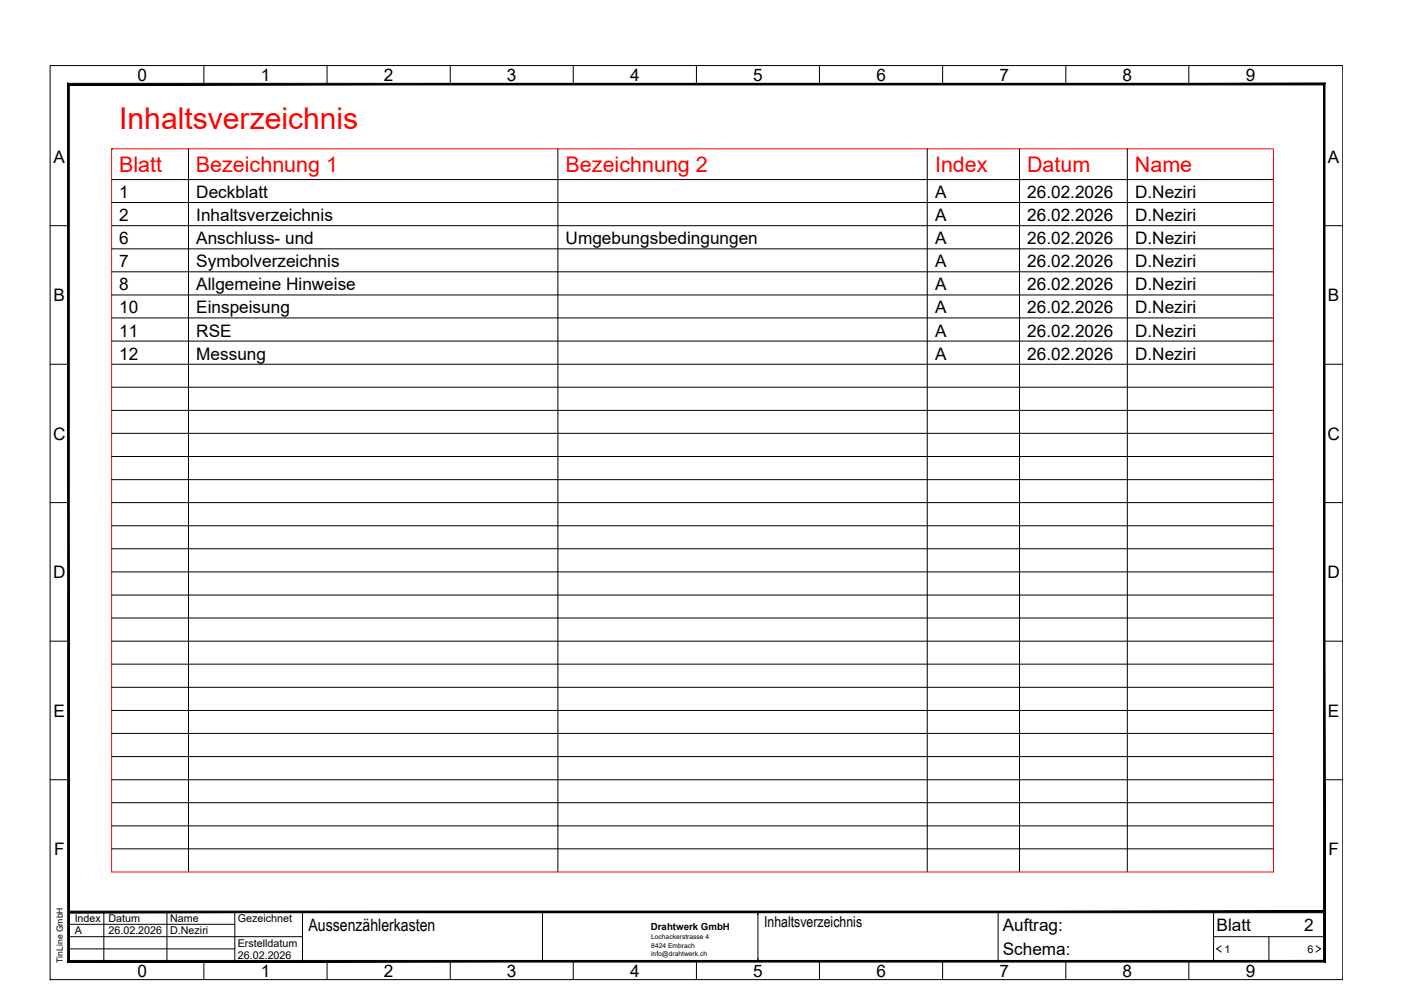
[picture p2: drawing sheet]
<svg xmlns="http://www.w3.org/2000/svg" width="297mm" height="210mm" viewBox="0 0 297 210" stroke-linecap="round" stroke-linejoin="round" font-family="sans-serif">
<g fill="none" stroke="#000" stroke-width=".21">
<path d="M10.6 13.9h274.1v193.8h-274.1zM43.2 13.9v3.9M69.3 13.9v3.9M95.5 13.9v3.9M121.5 13.9v3.9M147.7 13.9v3.9M173.7 13.9v3.9M199.9 13.9v3.9M226 13.9v3.9M252.1 13.9v3.9M23.7 31.6h.1M23.7 38.1h246.3"/>
<path d="M40 31.6v153.3M118.3 31.6v153.3M196.6 31.6v153.3M216.2 31.6v153.3M239 31.6v153.3M10.6 47.9h3.9M23.7 47.9h246.3M23.7 42.9h246.3M23.7 52.8h246.3M23.7 57.6h246.3M280.8 47.9h3.9M10.6 77.2h3.9"/>
<path d="M23.7 77.2h246.3M23.7 62.5h246.3M23.7 67.4h246.3M23.7 72.3h246.3M280.8 77.2h3.9M23.7 82.1h246.3M23.7 87h246.3M23.7 91.9h246.3M23.7 96.8h246.3M10.6 106.6h3.9M23.7 106.6h246.3M23.7 101.7h246.3"/>
<path d="M23.7 111.5h246.3M23.7 116.3h246.3M280.8 106.6h3.9M10.6 135.9h3.9M23.7 135.9h246.3M23.7 121.3h246.3M23.7 126.2h246.3M23.7 131h246.3M280.8 135.9h3.9M23.7 140.8h246.3M23.7 145.7h246.3M23.7 150.6h246.3"/>
<path d="M23.7 155.5h246.3M10.6 165.3h3.9M23.7 165.3h246.3M23.7 160.4h246.3M23.7 170.2h246.3M23.7 175.1h246.3M23.7 180h246.3M280.8 165.3h3.9M14.5 198.6h49.6M14.5 196h35.3M22 193.4v10.4M35.4 193.4v10.4"/>
<path d="M49.8 193.4v10.4M64.1 193.4v10.4M115 193.4v10.4M115.7 193.4h-.7v.6M160.1 193.4h.6v10.4M211.6 193.4v10.4M257.3 198.6h23.5M257.3 193.4v10.4M269 198.6v5.2M10.6 207.7h.1M14.5 201.2h35.3M43.2 203.8v3.9"/>
<path d="M69.3 203.8v3.9M95.5 203.8v3.9M115 203.2v.6h.7M121.5 203.8v3.9M147.7 203.8v3.9M160.7 203.2v.6h-.6M173.7 203.8v3.9M199.9 203.8v3.9M226 203.8v3.9M252.1 203.8v3.9M258.9 200.5l-1 .7 1 .7M279 200.5l1 .7-1 .7"/>
</g>
<g fill="#000" stroke="#000" stroke-width=".21">
<path d="M14.7 18h265.9l.3-.3zM14.4 17.7h266.5l-266.2 .3zM14.4 17.7l.3 185.9v-185.6zM14.4 17.7l.3 185.9-.3 .4zM14.7 203.6l-.3 .4 266.2-.4zM14.4 204l266.2-.4 .3 .4zM280.6 18v185.6l.3 .4zM280.9 17.7v186.3l-.3-186z"/>
<path d="M14.5 193.2v.3l266.3-.3zM14.5 193.5l266.3-.3v.3z"/>
</g>
<path d="M23.7 31.6h246.3v153.3h-246.3z" fill="none" stroke="#f00" stroke-width=".21"/>
<text font-size="6.4" fill="#f00" x="25.3" y="27.3">Inhaltsverzeichnis</text>
<g font-size="4.6" fill="#f00">
<text x="25.2" y="36.4">Blatt</text>
<text x="41.5" y="36.5">Bezeichnung 1</text>
<text x="119.9" y="36.4">Bezeichnung 2</text>
<text x="198.2" y="36.4">Index</text>
<text x="217.8" y="36.4">Datum</text>
<text x="240.6" y="36.5">Name</text>
</g>
<g font-size="3.6">
<text x="29.2" y="17.2">0</text>
<text x="55.3" y="17.2">1</text>
<text x="81.4" y="17.2">2</text>
<text x="107.5" y="17.2">3</text>
<text x="133.6" y="17.2">4</text>
<text x="159.7" y="17.2">5</text>
<text x="185.8" y="17.2">6</text>
<text x="211.9" y="17.2">7</text>
<text x="238" y="17.2">8</text>
<text x="264.1" y="17.2">9</text>
<text x="11.3" y="34.5">A</text>
<text x="281.5" y="34.5">A</text>
<text x="25.3" y="42">1</text>
<text x="41.6" y="42">Deckblatt</text>
<text x="198.2" y="42">A</text>
<text x="217.8" y="42">26.02.2026</text>
<text x="240.7" y="42">D.Neziri</text>
<text x="25.3" y="46.9">2</text>
<text x="41.6" y="46.9">Inhaltsverzeichnis</text>
<text x="198.2" y="46.9">A</text>
<text x="217.8" y="46.9">26.02.2026</text>
<text x="240.7" y="46.9">D.Neziri</text>
<text x="25.3" y="51.7">6</text>
<text x="41.6" y="51.7">Anschluss- und</text>
<text x="119.9" y="51.7">Umgebungsbedingungen</text>
<text x="198.2" y="51.7">A</text>
<text x="217.8" y="51.7">26.02.2026</text>
<text x="240.7" y="51.7">D.Neziri</text>
<text x="25.3" y="56.7">7</text>
<text x="41.6" y="56.7">Symbolverzeichnis</text>
<text x="198.2" y="56.7">A</text>
<text x="217.8" y="56.7">26.02.2026</text>
<text x="240.7" y="56.7">D.Neziri</text>
<text x="11.3" y="63.9">B</text>
<text x="25.3" y="61.6">8</text>
<text x="41.6" y="61.6">Allgemeine Hinweise</text>
<text x="198.2" y="61.6">A</text>
<text x="217.8" y="61.6">26.02.2026</text>
<text x="240.7" y="61.6">D.Neziri</text>
<text x="281.5" y="63.9">B</text>
<text x="25.3" y="66.4">10</text>
<text x="25.3" y="71.3">11</text>
<text x="41.6" y="66.4">Einspeisung</text>
<text x="41.6" y="71.3">RSE</text>
<text x="198.2" y="66.4">A</text>
<text x="198.2" y="71.3">A</text>
<text x="217.8" y="66.4">26.02.2026</text>
<text x="217.8" y="71.3">26.02.2026</text>
<text x="240.7" y="66.4">D.Neziri</text>
<text x="240.7" y="71.3">D.Neziri</text>
<text x="25.3" y="76.3">12</text>
<text x="41.6" y="76.3">Messung</text>
<text x="198.2" y="76.3">A</text>
<text x="217.8" y="76.3">26.02.2026</text>
<text x="240.7" y="76.3">D.Neziri</text>
<text x="11.3" y="93.2">C</text>
<text x="281.4" y="93.2">C</text>
<text x="11.3" y="122.6">D</text>
<text x="281.4" y="122.6">D</text>
<text x="11.3" y="151.9">E</text>
<text x="281.5" y="151.9">E</text>
<text x="11.5" y="181.3">F</text>
<text x="281.6" y="181.3">F</text>
<text x="65.4" y="197.3">Aussenzählerkasten</text>
<text x="212.6" y="197.3">Auftrag:</text>
<text x="257.9" y="197.3">Blatt</text>
<text x="276.5" y="197.3">2</text>
<text x="212.6" y="202.5">Schema:</text>
<text x="29.2" y="207.1">0</text>
<text x="55.3" y="207.1">1</text>
<text x="81.4" y="207.1">2</text>
<text x="107.5" y="207.1">3</text>
<text x="133.6" y="207.1">4</text>
<text x="159.7" y="207.1">5</text>
<text x="185.8" y="207.1">6</text>
<text x="211.9" y="207.1">7</text>
<text x="238" y="207.1">8</text>
<text x="264.1" y="207.1">9</text>
</g>
<text font-size="3.2" x="162" y="196.4">Inhaltsverzeichnis</text>
<g font-size="2.3">
<text x="15.8" y="195.5">Index</text>
<text x="23" y="195.5">Datum</text>
<text x="36.1" y="195.5">Name</text>
<text x="50.4" y="195.5">Gezeichnet</text>
<text x="15.8" y="198.1">A</text>
<text x="23" y="198.1">26.02.2026</text>
<text x="36.1" y="198.1">D.Neziri</text>
<text x="50.4" y="203.3">26.02.2026</text>
<text x="50.4" y="200.7">Erstelldatum</text>
<text x="259.6" y="202">1</text>
<text x="277.2" y="202">6</text>
</g>
<text font-size="2.1" x="138" y="197.2">Drahtwerk GmbH</text>
<text font-size="1.8" x="13.3" y="204.1" transform="rotate(-90 13.3 204.1)">TinLine GmbH</text>
<g font-size="1.4">
<text x="138" y="199.2">Lochackerstrasse 4</text>
<text x="138" y="202.8">info@drahtwerk.ch</text>
<text x="138.1" y="201">8424 Embrach</text>
</g>
</svg>
